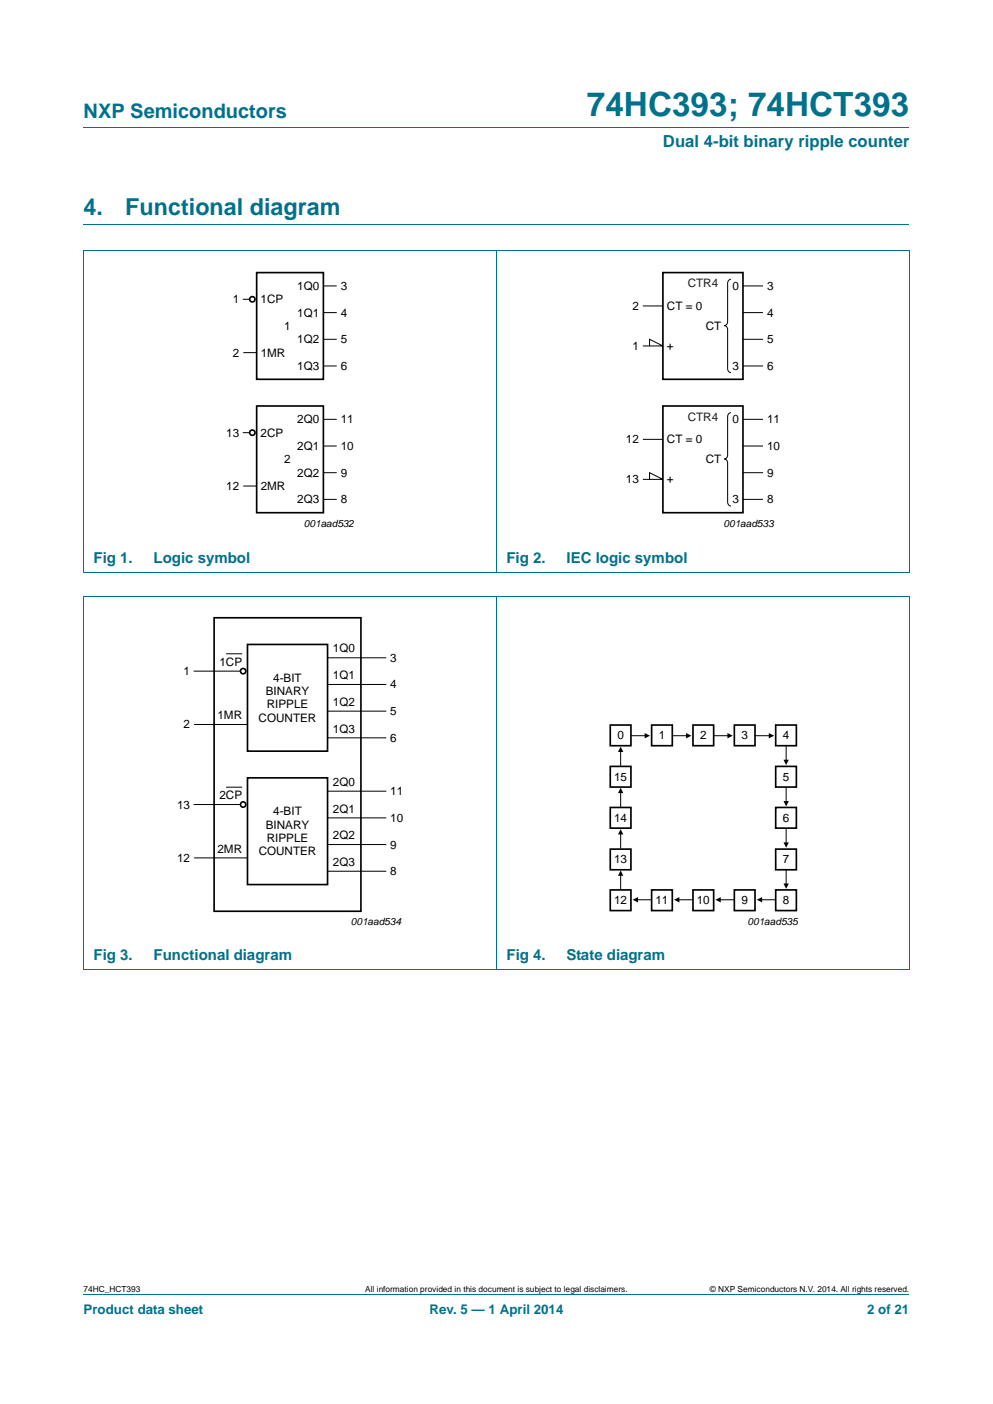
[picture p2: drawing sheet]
<svg xmlns="http://www.w3.org/2000/svg" width="210mm" height="297mm" viewBox="0 0 210 297" stroke-linecap="round" stroke-linejoin="round" font-family="sans-serif">
<path d="M17.7 27h174.6M17.6 53.1h174.7M17.7 47.4h174.6M17.7 53.1v68M105 53v68.2M192.3 53.1v68M17.6 126.1l174.7 .1v78.9M17.6 121.2h174.7M17.7 126.2v78.9M105 126.1v79.1M17.6 205.2h174.7M17.7 273.9h174.6" fill="none" stroke="#00718a" stroke-width=".21"/>
<g fill="none" stroke="#000" stroke-width=".21">
<path d="M154.6 59.1a.79 .79 0 0 0-.7 .8v8.1a.79 .79 0 0 1-.7 .9 .79 .79 0 0 1 .7 .8v8.3a.79 .79 0 0 0 .7 .8M51.5 74.6h2.8M51.5 63.3h1.3M68.4 60.5h2.8M68.4 66.1h2.8M68.4 71.8h2.8M68.4 77.4h2.8M135.9 64.7h4.3M137.4 73.2v-1.4l2.8 1.4h-4.3M157.1 60.5h4.2M157.1 66.1h4.2M157.1 71.8h4.2"/>
<path d="M157.1 77.4h4.2M51.5 91.5h1.3M68.4 88.7h2.8M68.4 94.4h2.8M135.9 93h4.3M154.6 87.3a.79 .79 0 0 0-.7 .9v8.1a.79 .79 0 0 1-.7 .8 .79 .79 0 0 1 .7 .9v8.2a.79 .79 0 0 0 .7 .9M157.1 88.7h4.2M157.1 94.4h4.2M51.5 102.8h2.8M68.4 100h2.8M68.4 105.7h2.8M137.4 101.4v-1.4l2.8 1.4h-4.3"/>
<path d="M157.1 100h4.2M157.1 105.7h4.2M69.3 139.2h12.4M41 153.3h11.3M41 142h9.9M69.3 144.8h12.4M69.3 150.5h12.4M69.3 156.1h12.4M131.2 158.7v3.2M133.5 155.7h3.2M142.3 155.7h3.2M151 155.7h3.2"/>
<path d="M159.7 155.7h3.3M166.2 157.9v3.3M41 170.2h9.9M69.3 167.4h12.4M69.3 173h12.4M69.3 178.7h12.4M131.2 176.1v3.3M131.2 167.4v3.2M166.2 166.7v3.2M166.2 175.4v3.2M41 181.5h11.3M69.3 184.3h12.4"/>
<path d="M131.2 184.9v3.2M134.5 190.4h3.2M143.2 190.4h3.3M152 190.4h3.2M160.7 190.4h3.3M166.2 184.1v3.2"/>
</g>
<g fill="none" stroke="#000" stroke-width=".35">
<path d="M54.3 57.7h14.1v22.6h-14.1zM140.2 57.7h16.9v22.5h-16.9zM54.3 85.9h14.1v22.6h-14.1zM140.2 85.9h16.9v22.6h-16.9zM45.3 130.7h31v62.1h-31zM52.3 136.3h17v22.6h-17zM129 153.4h4.4v4.4h-4.4zM137.8 153.4h4.4v4.4h-4.4zM146.5 153.4h4.4v4.4h-4.4zM155.3 153.4h4.4v4.4h-4.4zM164 153.4h4.4v4.4h-4.4zM52.3 164.6h17v22.5h-17z"/>
<path d="M129 162.1h4.4v4.4h-4.4zM129 170.8h4.4v4.4h-4.4zM129 179.6h4.4v4.4h-4.4zM164 162.1h4.4v4.4h-4.4zM164 170.8h4.4v4.4h-4.4zM164 179.6h4.4v4.4h-4.4zM129 188.3h4.4v4.4h-4.4zM137.8 188.3h4.4v4.3h-4.4zM146.5 188.3h4.4v4.3h-4.4zM155.3 188.3h4.4v4.3h-4.4zM164 188.3h4.4v4.3h-4.4z"/>
<circle cx="53.4" cy="63.3" r=".56"/>
<circle cx="53.4" cy="91.5" r=".56"/>
<circle cx="51.4" cy="142" r=".56"/>
<circle cx="51.4" cy="170.2" r=".56"/>
</g>
<path d="M47.8 138.3h3.4zM47.8 166.5h3.4z" fill="#000" stroke="#000" stroke-width=".21"/>
<g fill="#000">
<path d="M131.2 158l.6 1.1h-1.1zM136.3 155.1l1.2 .6-1.2 .5zM145.1 155.1l1.1 .6-1.1 .5zM153.8 155.1l1.2 .6-1.2 .5zM162.6 155.1l1.1 .6-1.1 .5zM131.2 175.4l.6 1.1h-1.1zM131.2 166.7l.6 1.1h-1.1zM165.7 169.5h1.1l-.6 1.1zM165.7 178.2h1.1l-.6 1.2zM165.7 160.7h1.1l-.6 1.2zM131.2 184.2l.6 1.1h-1.1zM133.8 190.4l1.1-.6v1.1z"/>
<path d="M142.5 190.4l1.2-.6v1.1zM151.3 190.4l1.1-.6v1.1zM160 190.4l1.2-.6v1.1zM165.7 186.9h1.1l-.6 1.1z"/>
</g>
<text font-size="7" fill="#00718a" x="124.1" y="24.6">74HC393; 74HCT393</text>
<g font-size="4.9" fill="#00718a">
<text x="17.7" y="45.4">4.</text>
<text x="26.5" y="45.4">Functional diagram</text>
</g>
<text font-size="4.2" fill="#00718a" x="17.7" y="24.9">NXP Semiconductors</text>
<text font-size="3.5" fill="#00718a" x="140.2" y="31.1">Dual 4-bit binary ripple counter</text>
<g font-size="3.2" fill="#00718a">
<text x="19.8" y="119.1">Fig 1.</text>
<text x="32.5" y="119.1">Logic symbol</text>
<text x="107.1" y="119.1">Fig 2.</text>
<text x="119.8" y="119.1">IEC logic symbol</text>
<text x="19.8" y="203">Fig 3.</text>
<text x="32.5" y="203">Functional diagram</text>
<text x="107.1" y="203">Fig 4.</text>
<text x="119.8" y="203">State diagram</text>
</g>
<g font-size="2.8" fill="#00718a">
<text x="17.7" y="277.9">Product data sheet</text>
<text x="90.8" y="277.9">Rev. 5 — 1 April 2014</text>
<text x="183.4" y="277.9">2 of 21</text>
</g>
<g font-size="2.5">
<text x="49.2" y="64.2">1</text>
<text x="55.1" y="64.2">1CP</text>
<text x="62.9" y="61.3">1Q0</text>
<text x="72.1" y="61.3">3</text>
<text x="133.7" y="65.6">2</text>
<text x="141" y="65.6">CT = 0</text>
<text x="154.9" y="61.3">0</text>
<text x="162.2" y="61.3">3</text>
<text x="60.1" y="69.8">1</text>
<text x="62.9" y="67">1Q1</text>
<text x="72.1" y="67">4</text>
<text x="149.3" y="69.8">CT</text>
<text x="162.2" y="67">4</text>
<text x="49.2" y="75.5">2</text>
<text x="55.1" y="75.5">1MR</text>
<text x="62.9" y="72.6">1Q2</text>
<text x="72.1" y="72.6">5</text>
<text x="133.7" y="74">1</text>
<text x="141" y="74">+</text>
<text x="162.2" y="72.6">5</text>
<text x="62.9" y="78.3">1Q3</text>
<text x="72.1" y="78.3">6</text>
<text x="154.9" y="78.3">3</text>
<text x="162.2" y="78.3">6</text>
<text x="62.9" y="89.6">2Q0</text>
<text x="72.1" y="89.6">11</text>
<text x="154.9" y="89.6">0</text>
<text x="162.2" y="89.6">11</text>
<text x="47.9" y="92.4">13</text>
<text x="55.1" y="92.4">2CP</text>
<text x="62.9" y="95.2">2Q1</text>
<text x="72.1" y="95.2">10</text>
<text x="132.4" y="93.8">12</text>
<text x="141" y="93.8">CT = 0</text>
<text x="162.2" y="95.2">10</text>
<text x="60.1" y="98">2</text>
<text x="62.9" y="100.9">2Q2</text>
<text x="72.1" y="100.9">9</text>
<text x="149.3" y="98">CT</text>
<text x="162.2" y="100.9">9</text>
<text x="47.9" y="103.7">12</text>
<text x="55.1" y="103.7">2MR</text>
<text x="62.9" y="106.5">2Q3</text>
<text x="72.1" y="106.5">8</text>
<text x="132.4" y="102.3">13</text>
<text x="141" y="102.3">+</text>
<text x="154.9" y="106.5">3</text>
<text x="162.2" y="106.5">8</text>
<text x="38.8" y="142.8">1</text>
<text x="46.4" y="140.9">1CP</text>
<text x="70.4" y="138">1Q0</text>
<text x="70.4" y="143.7">1Q1</text>
<text x="82.5" y="140">3</text>
<text x="56.2" y="147.1">BINARY</text>
<text x="56.4" y="149.9">RIPPLE</text>
<text x="57.8" y="144.2">4-BIT</text>
<text x="70.4" y="149.3">1Q2</text>
<text x="82.5" y="145.7">4</text>
<text x="38.8" y="154.1">2</text>
<text x="46" y="152.2">1MR</text>
<text x="54.7" y="152.7">COUNTER</text>
<text x="70.4" y="155">1Q3</text>
<text x="82.5" y="151.3">5</text>
<text x="82.5" y="156.9">6</text>
<text x="130.5" y="156.4">0</text>
<text x="139.3" y="156.4">1</text>
<text x="148" y="156.4">2</text>
<text x="156.8" y="156.4">3</text>
<text x="165.5" y="156.4">4</text>
<text x="70.4" y="166.3">2Q0</text>
<text x="129.9" y="165.2">15</text>
<text x="165.5" y="165.2">5</text>
<text x="37.5" y="171.1">13</text>
<text x="46.4" y="169.1">2CP</text>
<text x="57.8" y="172.5">4-BIT</text>
<text x="70.4" y="171.9">2Q1</text>
<text x="82.5" y="168.2">11</text>
<text x="82.5" y="173.9">10</text>
<text x="129.9" y="173.9">14</text>
<text x="165.5" y="173.9">6</text>
<text x="56.2" y="175.3">BINARY</text>
<text x="56.4" y="178.1">RIPPLE</text>
<text x="70.4" y="177.6">2Q2</text>
<text x="82.5" y="179.5">9</text>
<text x="37.5" y="182.3">12</text>
<text x="46" y="180.4">2MR</text>
<text x="54.7" y="180.9">COUNTER</text>
<text x="70.4" y="183.2">2Q3</text>
<text x="82.5" y="185.2">8</text>
<text x="129.9" y="182.7">13</text>
<text x="165.5" y="182.7">7</text>
<text x="129.9" y="191.3">12</text>
<text x="138.6" y="191.3">11</text>
<text x="147.4" y="191.3">10</text>
<text x="156.8" y="191.3">9</text>
<text x="165.5" y="191.3">8</text>
</g>
<g font-size="2.5" fill="#231f20">
<text x="145.4" y="60.8">CTR4</text>
<text x="145.4" y="89">CTR4</text>
</g>
<g font-size="2.1">
<text x="64.3" y="111.6">001aad532</text>
<text x="153" y="111.6">001aad533</text>
<text x="74.2" y="195.6">001aad534</text>
<text x="158.1" y="195.8">001aad535</text>
</g>
<g font-size="1.8">
<text x="17.7" y="273.3">74HC_HCT393</text>
<text x="77.2" y="273.3">All information provided in this document is subject to legal disclaimers.</text>
<text x="150.1" y="273.3">© NXP Semiconductors N.V. 2014. All rights reserved.</text>
</g>
</svg>
